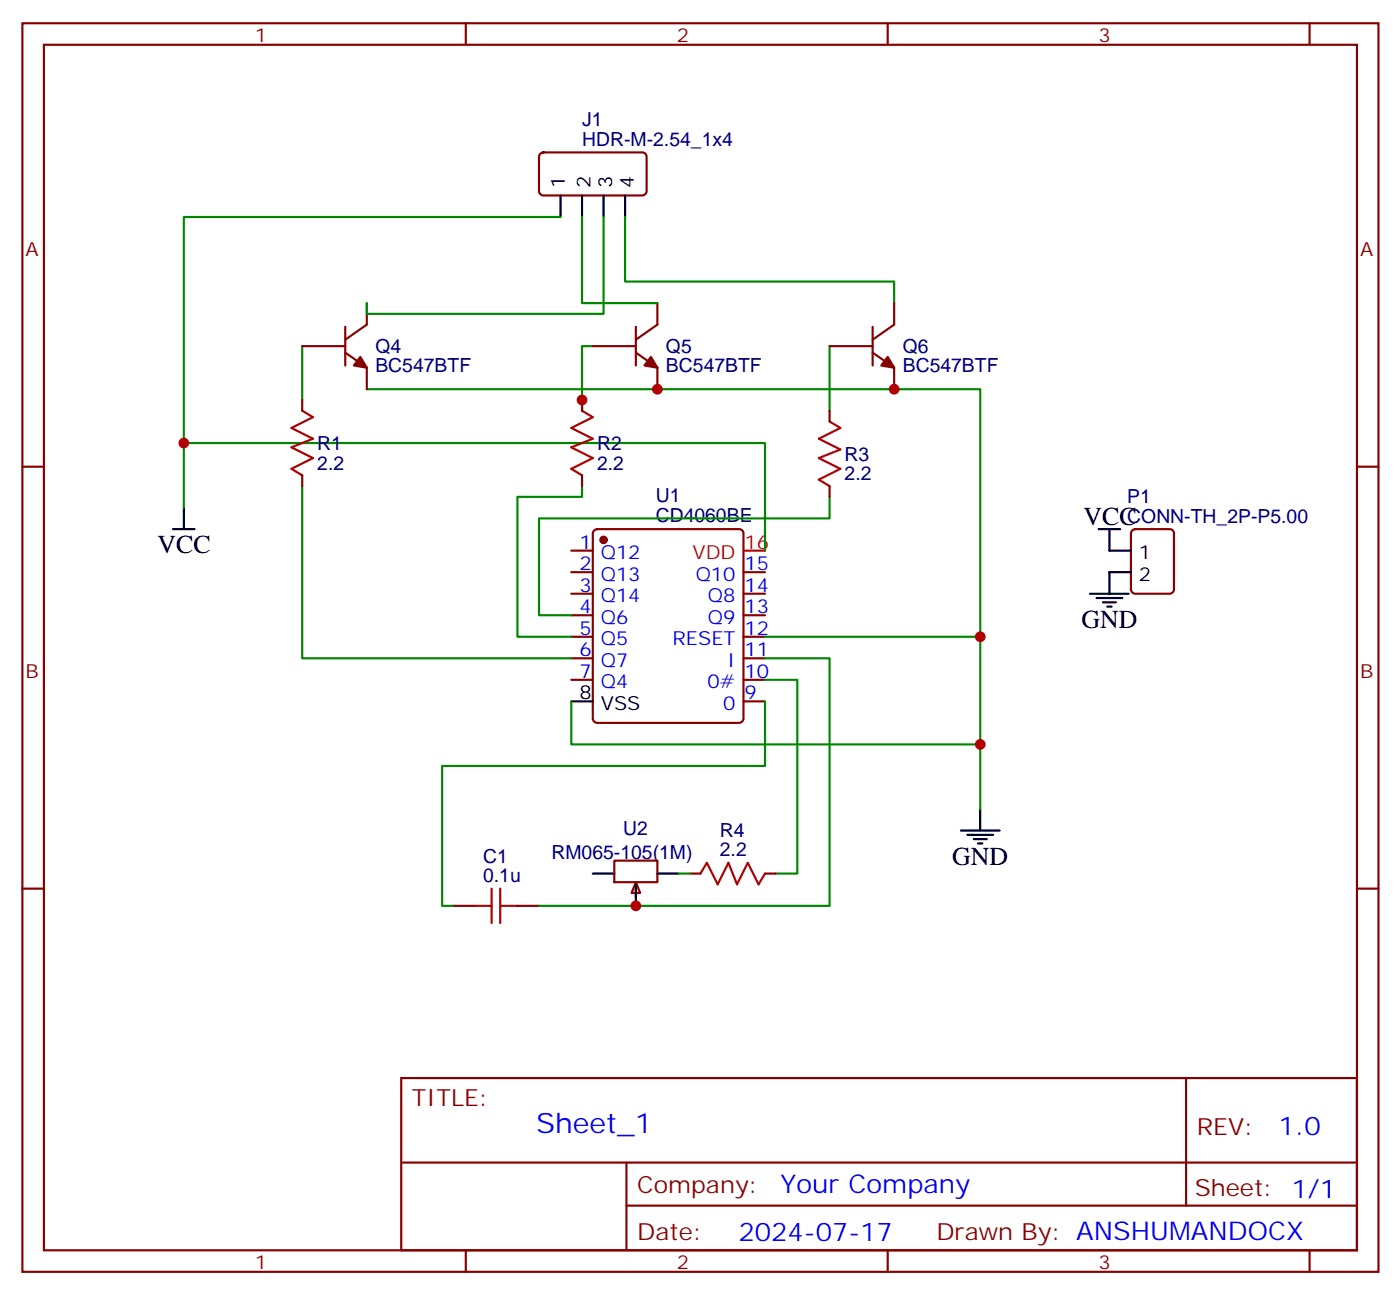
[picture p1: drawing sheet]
<svg xmlns="http://www.w3.org/2000/svg" width="229mm" height="212mm" viewBox="0 0 229 212" stroke-linecap="round" stroke-linejoin="round" font-family="sans-serif">
<g fill="none" stroke="#870000" stroke-width=".35">
<path d="M3.7 3.8h222.2v204.6h-222.2zM7.2 7.3h215.2v197.6h-215.2zM76.3 3.8v3.5M145.5 3.8v3.5M214.6 3.8v3.5M3.7 76.5h3.5M222.4 76.5h3.5M93.6 90.2h3.6M93.6 93.8h3.6M93.6 97.3h3.6M97.4 86.9l.5-.2h23.2a.71 .71 0 0 1 .7 .7v30.4a.76 .76 0 0 1-.7 .7h-23.2a.76 .76 0 0 1-.7-.7v-30.4zM121.8 93.8h3.6"/>
<path d="M121.8 97.3h3.6M93.6 100.8h3.6M93.6 104.4h3.6M93.6 107.9h3.6M93.6 111.4h3.6M121.8 100.8h3.6M121.8 104.4h3.6M121.8 107.9h3.6M121.8 111.4h3.6M121.8 114.9h3.6M3.7 145.6h3.5M222.4 145.6h3.5"/>
<path d="M65.8 176.7h156.6v28.2h-156.6zM194.4 176.7v20.9M65.8 190.5h156.5M102.7 197.6h119.6M102.7 190.5v14.1M76.3 204.9v3.5M145.5 204.9v3.5M214.6 204.9v3.5"/>
</g>
<circle cx="98.9" cy="88.5" r=".53" fill="#870000" stroke="#870000" stroke-width=".35"/>
<path d="M93.6 114.9h3.6" fill="none" stroke="#000" stroke-width=".35"/>
<path d="M121.8 90.2h3.6" fill="none" stroke="#f00" stroke-width=".35"/>
<path d="M104.2 144.6l.7 1.7h-1.4z" fill="#f0f0f0" stroke="#870000" stroke-width=".35"/>
<g fill="none" stroke="#870000" stroke-width=".35">
<path d="M88.6 25.2l.4-.2h16.3a.71 .71 0 0 1 .7 .7v5.6a.76 .76 0 0 1-.7 .7h-16.3a.76 .76 0 0 1-.7-.7v-5.6zM49.5 56.7h7.1M56.6 57.8l3.5 2.5v3.5M56.6 53.6v6.3M60.1 49.7v3.5l-3.5 2.5M97.2 56.7h7M104.2 53.6v6.3M104.2 57.8l3.5 2.5v3.5M107.7 49.7v3.5l-3.5 2.5M136 56.7h7M143 57.8l3.5 2.5v3.5M143 53.6v6.3"/>
<path d="M146.5 49.7v3.5l-3.5 2.5M49.5 65.5v1.8M49.5 77.9v1.8M95.4 65.5v1.8M95.4 77.9v1.8M136 67.3v1.8M136 79.7v1.7M185.6 86.9l.5-.2h5.6a.71 .71 0 0 1 .7 .7v9.2a.76 .76 0 0 1-.7 .7h-5.6a.76 .76 0 0 1-.8-.7v-9.2zM74.2 148.4h3.6M84.8 148.4h3.5M100.7 141h7v3.6h-7zM104.2 145.3v1.7"/>
<path d="M113 143.2h1.8M125.4 143.2h1.7"/>
</g>
<g fill="none" stroke="#000" stroke-width=".35">
<path d="M91.9 32v3.6M95.4 32v3.6M98.9 32v3.6M102.4 32v3.6M28.4 86.7h3.5M30.1 83.2v3.5M178.6 97.3h6.4M179.7 98h4.2M180.1 86.7h3.5M180.8 98.7h2.1M181.5 99.4h.7M181.8 86.7v3.5h3.5"/>
<path d="M185.3 93.8h-3.5v3.5M157.5 136.1h6.3M158.5 136.8h4.3M159.6 137.5h2.1M160.3 138.2h.7M160.7 132.6v3.5M97.2 143.2h3.5M104.2 144.9v3.5M107.7 143.2h3.6"/>
</g>
<path d="M49.5 67.3l1.8 1.1-3.5 1.7 3.5 1.8-3.5 1.4 3.5 1.8-3.5 1.7 1.7 1.1M95.4 67.3l1.8 1.1-3.6 1.7 3.6 1.8-3.6 1.4 3.6 1.8-3.6 1.7 1.8 1.1M136 69.1l1.7 1-3.5 1.8 3.5 1.8-3.5 1.4 3.5 1.7-3.5 1.8 1.8 1.1M77.8 148.4h2.8M80.6 145.6v5.7M82 148.4h2.8M82 145.6v5.7M114.8 143.2l1.1-1.8 1.7 3.5 1.8-3.5 1.4 3.5 1.8-3.5 1.7 3.5 1.1-1.7" fill="none" stroke="#a10000" stroke-width=".35"/>
<g fill="none" stroke="#008700" stroke-width=".35">
<path d="M91.9 35.6h-61.8v47.6M95.4 35.6v14.1h12.3M98.9 35.6v15.8h-38.8v-1.7M102.4 35.6v10.5h44.1v3.6M49.5 56.7v8.8M97.2 56.7h-1.8v10.6M136 56.7v10.6M30.1 72.6h95.3v17.6M49.5 79.7v28.2h44.1M60.1 63.8h100.6v68.8M95.4 79.7v1.7h-10.6v23h8.8M136 81.4v3.5h-47.7v15.9h5.3"/>
<path d="M93.6 114.9v7.1h67.1M125.4 114.9v10.6h-52.9v22.9h1.7M125.4 107.9h10.6v40.5h-47.7M125.4 111.4h5.3v31.8h-3.6M125.4 104.4h35.3M111.3 143.2h1.7"/>
</g>
<g fill="#870000" stroke="#870000" stroke-width=".35">
<path d="M59.1 58.5l1 1.8-2.1-.4z"/>
<path d="M106.7 58.5l1 1.8-2.1-.4z"/>
<path d="M145.5 58.5l1 1.8-2.1-.4z"/>
</g>
<g fill="#c00">
<circle cx="160.7" cy="104.4" r=".88"/>
<circle cx="160.7" cy="122" r=".88"/>
<circle cx="30.1" cy="72.6" r=".88"/>
<circle cx="95.4" cy="65.5" r=".88"/>
<circle cx="104.2" cy="148.4" r=".88"/>
<circle cx="146.5" cy="63.8" r=".88"/>
<circle cx="107.7" cy="63.8" r=".88"/>
</g>
<text font-size="4.6" fill="#00f" x="87.8" y="185.7">Sheet_1</text>
<g font-size="4.2">
<text x="177.6" y="86">VCC</text>
<text x="25.8" y="90.7">VCC</text>
<text x="177.2" y="102.9">GND</text>
<text x="156.1" y="141.7">GND</text>
</g>
<g font-size="4.2" fill="#00f">
<text x="209.6" y="185.9">1.0</text>
<text x="127.9" y="195.5">Your Company</text>
<text x="121" y="203.3">2024-07-17</text>
</g>
<g font-size="3.9" fill="#800">
<text x="67.5" y="181.3">TITLE:</text>
<text x="196.2" y="185.9">REV:</text>
<text x="104.4" y="195.5">Company:</text>
<text x="195.8" y="196.1">Sheet: 1/1</text>
<text x="104.4" y="203.1">Date:</text>
<text x="153.5" y="203.2">Drawn By: ANSHUMANDOCX</text>
</g>
<g font-size="3.2" fill="#800">
<text x="41.8" y="6.8">1</text>
<text x="110.9" y="6.8">2</text>
<text x="180.1" y="6.8">3</text>
<text x="4.2" y="41.9">A</text>
<text x="222.9" y="41.9">A</text>
<text x="4.2" y="111.1">B</text>
<text x="222.9" y="111.1">B</text>
<text x="41.8" y="207.9">1</text>
<text x="110.9" y="207.9">2</text>
<text x="180.1" y="207.9">3</text>
</g>
<g font-size="3.2" fill="#000080">
<text x="95.4" y="23.9">HDR-M-2.54_1x4</text>
<text x="95.4" y="20.7">J1</text>
<text x="61.5" y="57.8">Q4</text>
<text x="109.1" y="57.8">Q5</text>
<text x="148" y="57.8">Q6</text>
<text x="61.5" y="61">BC547BTF</text>
<text x="109.1" y="61">BC547BTF</text>
<text x="148" y="61">BC547BTF</text>
<text x="52" y="77">2.2</text>
<text x="52" y="73.7">R1</text>
<text x="97.9" y="77">2.2</text>
<text x="97.9" y="73.7">R2</text>
<text x="138.4" y="75.5">R3</text>
<text x="107.5" y="82.3">U1</text>
<text x="138.4" y="78.7">2.2</text>
<text x="184.7" y="82.4">P1</text>
<text x="107.5" y="85.5">CD4060BE</text>
<text x="184.7" y="85.7">CONN-TH_2P-P5.00</text>
<text x="102.1" y="136.8">U2</text>
<text x="118" y="137.1">R4</text>
<text x="79.2" y="141.3">C1</text>
<text x="90.4" y="140.8">RM065-105(1M)</text>
<text x="118" y="140.3">2.2</text>
<text x="79.2" y="144.6">0.1u</text>
</g>
<g font-size="3.2">
<text x="92.6" y="30.7" transform="rotate(-90 92.6 30.7)">1</text>
<text x="96.8" y="30.7" transform="rotate(-90 96.8 30.7)">2</text>
<text x="100.3" y="30.7" transform="rotate(-90 100.3 30.7)">3</text>
<text x="103.9" y="30.7" transform="rotate(-90 103.9 30.7)">4</text>
<text x="186.7" y="91.7">1</text>
<text x="186.7" y="95.2">2</text>
<text x="95" y="114.6">8</text>
<text x="98.5" y="116.3">VSS</text>
</g>
<g font-size="3.2" fill="#00f">
<text x="95" y="89.9">1</text>
<text x="95" y="93.4">2</text>
<text x="98.5" y="91.7">Q12</text>
<text x="98.5" y="95.2">Q13</text>
<text x="114" y="95.2">Q10</text>
<text x="122" y="93.4">15</text>
<text x="95" y="96.9">3</text>
<text x="95" y="100.5">4</text>
<text x="98.5" y="98.7">Q14</text>
<text x="116" y="98.7">Q8</text>
<text x="122" y="100.5">13</text>
<text x="122" y="96.9">14</text>
<text x="95" y="104">5</text>
<text x="95" y="107.5">6</text>
<text x="98.5" y="102.2">Q6</text>
<text x="98.5" y="105.8">Q5</text>
<text x="110.2" y="105.8">RESET</text>
<text x="116" y="102.2">Q9</text>
<text x="122" y="107.5">11</text>
<text x="122" y="104">12</text>
<text x="95" y="111.1">7</text>
<text x="98.5" y="109.3">Q7</text>
<text x="98.5" y="112.8">Q4</text>
<text x="115.9" y="112.8">0#</text>
<text x="119.2" y="109.3">I</text>
<text x="122" y="111.1">10</text>
<text x="118.5" y="116.3">0</text>
<text x="122" y="114.6">9</text>
</g>
<g font-size="3.2" fill="#f00">
<text x="122" y="89.9">16</text>
<text x="113.5" y="91.7">VDD</text>
</g>
</svg>
